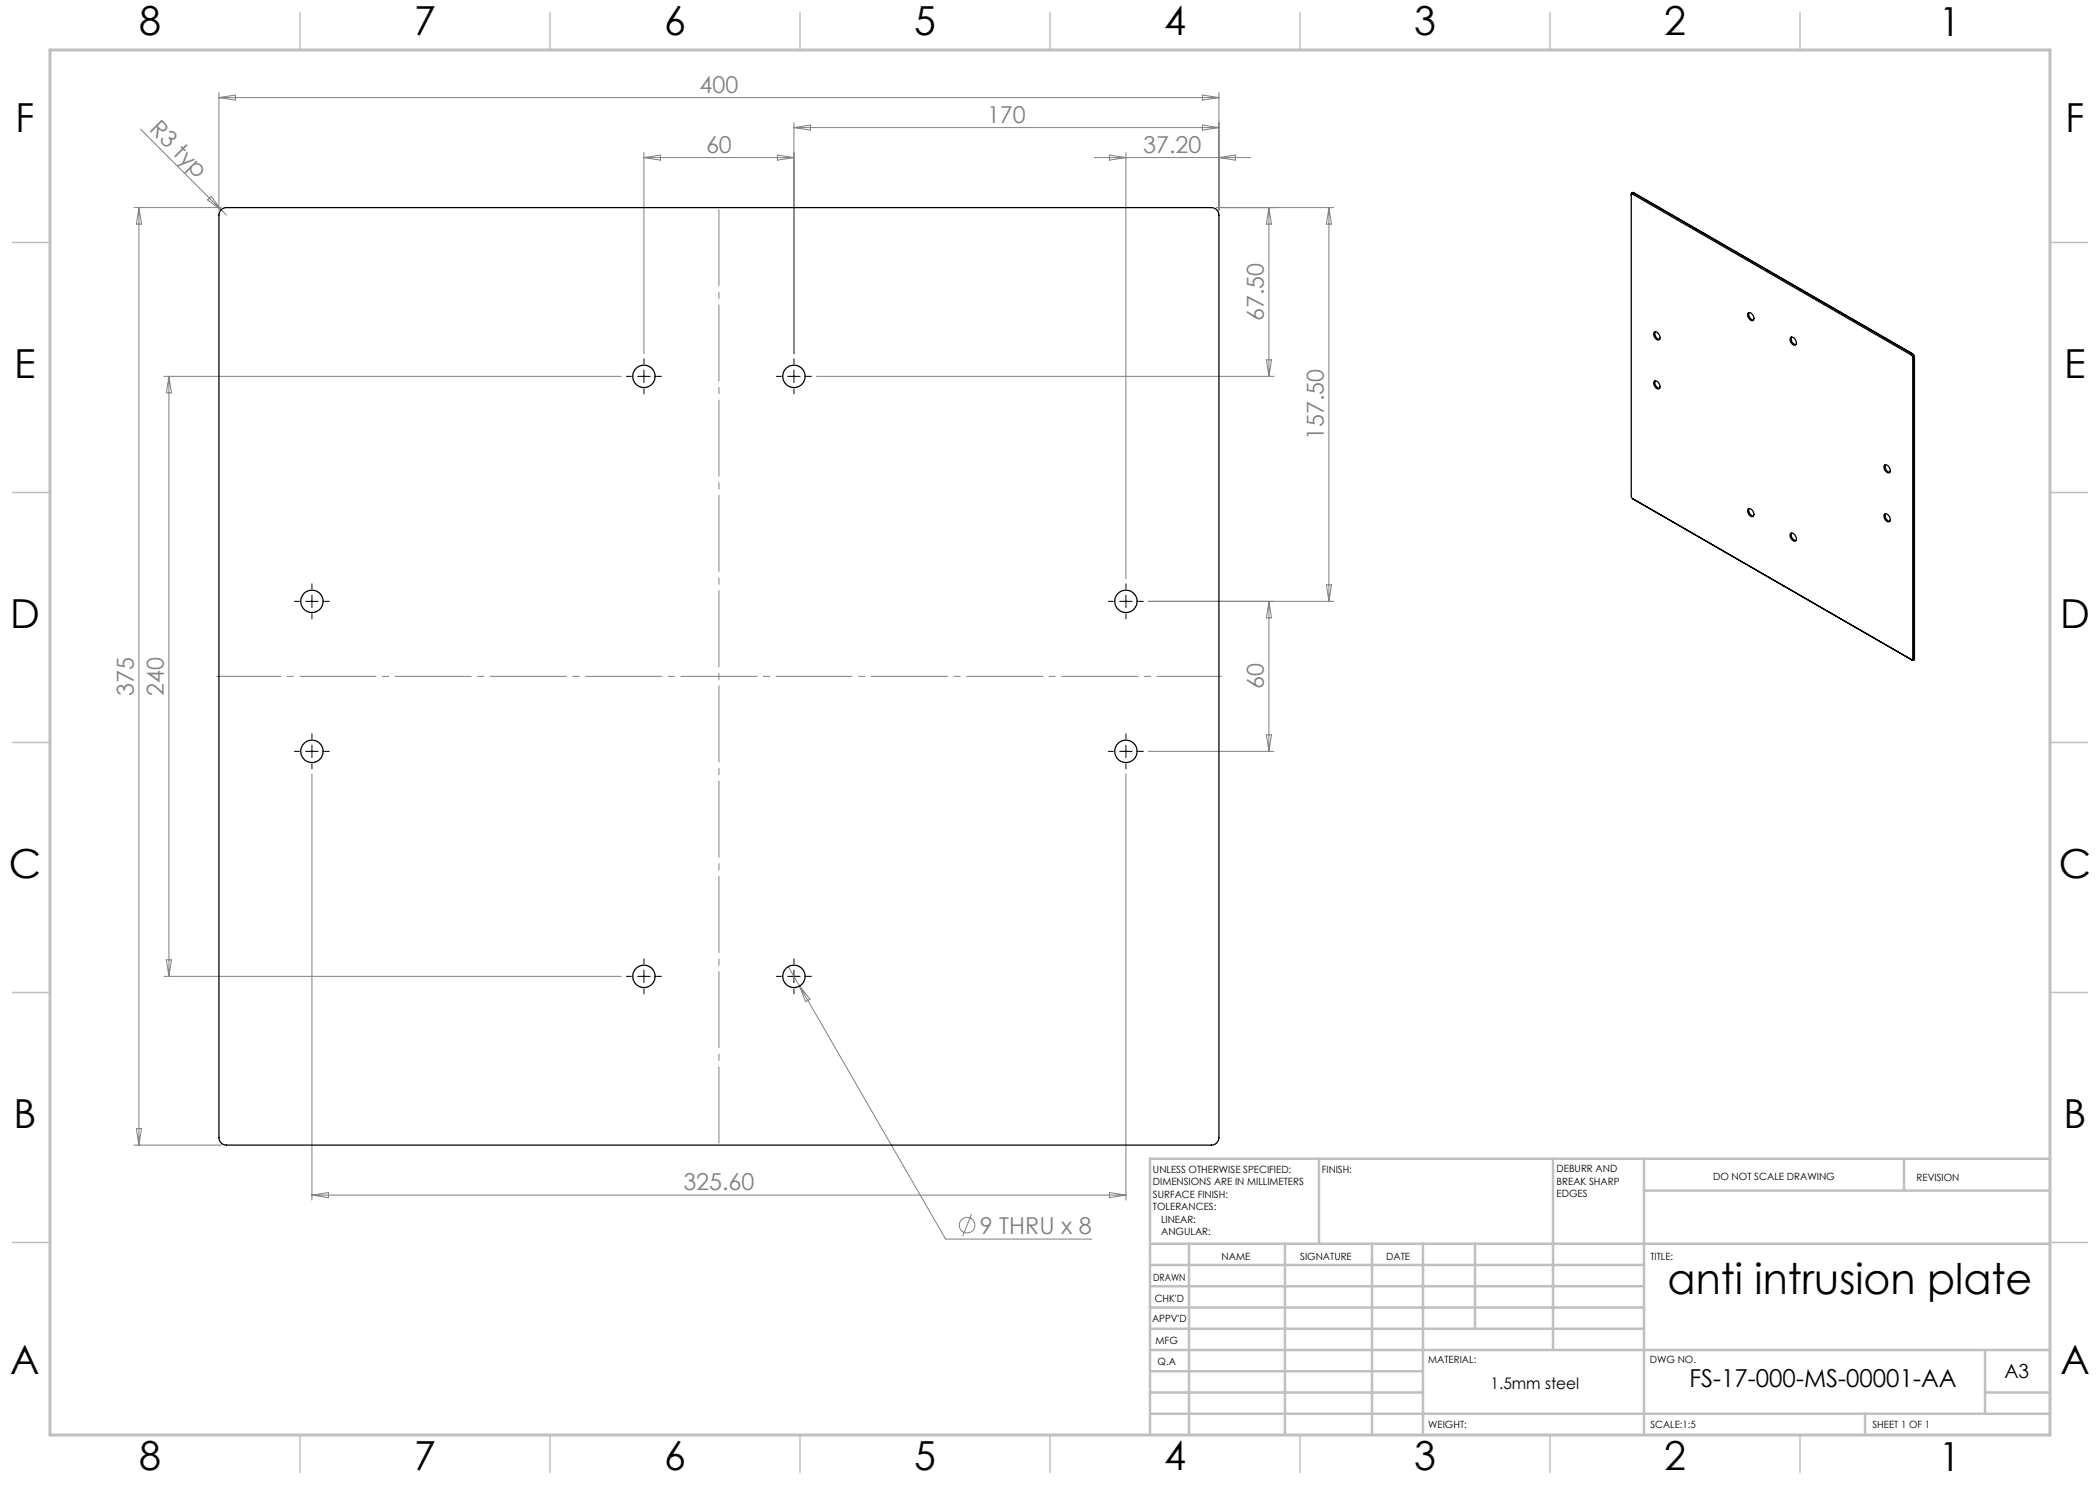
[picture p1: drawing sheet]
<svg xmlns="http://www.w3.org/2000/svg" width="420mm" height="297mm" viewBox="0 0 420 297" stroke-linecap="round" stroke-linejoin="round" font-family="sans-serif">
<g fill="none" stroke="#808080" stroke-width=".2">
<path d="M43.8 18.5v23.5M43.8 19.5h200M43.8 19.5l3.3-.5v1zM240.5 19l3.3 .5-3.3 .5zM243.8 18.5v23.5M28.1 25.8l16.1 16.2M41.5 40l.7-.7 2 2.7zM128.8 30.5v40.3M128.8 31.5h30M128.8 31.5l3.3-.5v1zM155.5 31l3.3 .5-3.3 .5zM158.8 24.5v46.3"/>
<path d="M158.8 25.5h85M158.8 25.5l3.3-.5v1zM218.8 31.5h31.3M221.9 31l3.3 .5-3.3 .5zM225.2 30.5v85.3M240.5 25l3.3 .5-3.3 .5zM243.8 31.5l3.3-.5v1zM26.8 41.5h17.5M27.8 41.5l.5 3.3h-1zM27.8 41.5v187.5M44.2 42l1.1 1M243.3 41.5h23.5"/>
<path d="M253.8 41.5v33.8M253.8 41.5l.5 3.3h-1zM265.8 41.5l.5 3.3h-1zM265.8 41.5v78.8M32.8 75.3h91.5M33.8 75.3v120M33.8 75.3l.5 3.3h-1zM163.3 75.3h91.5M253.3 72h1l-.5 3.3zM265.3 117h1l-.5 3.3zM229.7 120.3h37.1M253.8 120.3v30"/>
<path d="M253.8 120.3l.5 3.3h-1zM62.4 154.8v85.2M225.2 154.8v85.2M229.7 150.3h25.1M253.3 147h1l-.5 3.3zM32.8 195.3h91.5M33.3 192h1l-.5 3.3zM157.7 193.3l31.4 54.5h29.2M159.9 197.2l2.1 2.6-.9 .5zM26.8 229h17.5M27.3 225.7h1l-.5 3.3zM62.4 239h162.8"/>
<path d="M62.4 239l3.3-.5v1zM221.9 238.5l3.3 .5-3.3 .5zM194.3 242.8l-1.8 4.5"/>
<circle cx="193.4" cy="245" r="1.56"/>
</g>
<g fill="none" stroke="#000" stroke-width=".2" stroke-dasharray="15.2 1.3 1.3 1.3">
<path d="M126.3 75.3h-1M128.8 72.8v-1M128.8 77.8v1M131.3 75.3h1M156.3 75.3h-1M158.8 72.8v-1M158.8 77.8v1M161.3 75.3h1M62.4 117.8v-1M225.2 117.8v-1M59.9 120.3h-1M62.4 122.8v1"/>
<path d="M64.9 120.3h1M222.7 120.3h-1M225.2 122.8v1M227.7 120.3h1M59.9 150.3h-1M62.4 147.8v-1M62.4 152.8v1M64.9 150.3h1M222.7 150.3h-1M225.2 147.8v-1M225.2 152.8v1M227.7 150.3h1"/>
<path d="M126.3 195.3h-1M128.8 192.8v-1M128.8 197.8v1M131.3 195.3h1M156.3 195.3h-1M158.8 192.8v-1M158.8 197.8v1M161.3 195.3h1"/>
</g>
<g fill="none" stroke="#000" stroke-width=".2">
<path d="M127.5 75.3h2.5M128.8 74v2.5M157.5 75.3h2.5M158.8 74v2.5M62.4 119v2.5M225.2 119v2.5M61.1 120.3h2.5M223.9 120.3h2.5M61.1 150.3h2.5M62.4 149v2.5M223.9 150.3h2.5M225.2 149v2.5"/>
<path d="M127.5 195.3h2.5M128.8 194v2.5M157.5 195.3h2.5M158.8 194v2.5"/>
</g>
<path d="M143.8 41v188.5" fill="none" stroke="#808080" stroke-width=".2" stroke-dasharray="15.2 1.3 1.3 1.3" stroke-dashoffset="-.9"/>
<path d="M244.3 135.3h-201" fill="none" stroke="#808080" stroke-width=".2" stroke-dasharray="15.2 1.3 1.3 1.3" stroke-dashoffset="2.4"/>
<path d="M410 231.8v55.2h-187.2" fill="none" stroke="#c0c0c0" stroke-width=".2"/>
<g fill="none" stroke="#c0c0c0" stroke-width=".5">
<path d="M263.8 231.8v17M310.6 231.8v38.2M328.8 231.8v55.2M328.8 238.1h81.2M380.8 231.8v6.3M410 231.8h-180v55.2M230 248.8h180M230 257.3h98.8M230 253h98.8M237.8 248.8v38.2M257 248.8v38.2M274.4 248.8v38.2"/>
<path d="M284.6 248.8v38.2M295 248.8v17M230 265.8h98.8M230 261.5h98.8M230 278.5h54.6M230 274.3h54.6M230 270h180M397 278.5h13M397 270v12.8M230 282.8h180M373 282.8v4.2"/>
</g>
<g fill="none" stroke="#c0c0c0" stroke-width=".3">
<path d="M60 2.5v7.5M110 2.5v7.5M160 2.5v7.5M210 2.5v7.5M260 2.5v7.5M310 2.5v7.5M360 2.5v7.5M2.5 48.5h7.5M410 48.5h7.5M2.5 98.5h7.5M410 98.5h7.5M2.5 148.5h7.5"/>
<path d="M410 148.5h7.5M2.5 198.5h7.5M410 198.5h7.5M2.5 248.5h7.5M410 248.5h7.5M60 287v7.5M110 287v7.5M160 287v7.5M210 287v7.5M260 287v7.5M310 287v7.5M360 287v7.5"/>
</g>
<path d="M10 10h400v277h-400z" fill="none" stroke="#c0c0c0" stroke-width=".6"/>
<g fill="none" stroke="#000" stroke-width=".25">
<path d="M326.3 39v-.2h.2l56 32.4v60.5v.2h-.2M326.3 38.6h.4l55.7 32.2 .3 .3 .1 .4v60.2a.26 .26 0 0 1-.1 .3 .26 .26 0 0 1-.3 0l-56.1-32.5zM326.4 38.6l.3-.1 55.8 32.2 .3 .3 .1 .4v60.3l-.2 .3M44.2 42l.5-.4 .6-.1h197a1.5 1.5 0 0 1 1.5 1.5v184.5a1.5 1.5 0 0 1-1.5 1.5h-197a1.5 1.5 0 0 1-1.5-1.5v-184.5l.1-.6zM330.8 66.5a.92 .92 0 0 1 1.2 1l-.1 .4a.92 .92 0 0 1-1.2-1.1zM330.8 76.3a.99 .99 0 0 1 1 .3 .99 .99 0 0 1 .1 1.1 .99 .99 0 0 1-1-.4 .99 .99 0 0 1-.1-1zM331 66.4a1.16 1.16 0 0 0 .9 1.5M331 76.2a1.16 1.16 0 0 0 .9 1.5M349.6 62.6a.99 .99 0 0 1 1 .4 .99 .99 0 0 1 .1 1 .92 .92 0 0 1-1.2-1zM349.8 62.5a1.16 1.16 0 0 0 .9 1.5M358.1 67.5a.99 .99 0 0 1 1 .4 .99 .99 0 0 1 .1 1 .99 .99 0 0 1-1-.3 .99 .99 0 0 1-.1-1.1zM358.3 67.4a1.16 1.16 0 0 0 .9 1.5"/>
<path d="M326.5 99.7l.2 .1M376.9 93.1a.99 .99 0 0 1 1 .3 .99 .99 0 0 1 .1 1.1 .99 .99 0 0 1-1-.4 .99 .99 0 0 1-.1-1zM377.1 92.9a1.16 1.16 0 0 0 .9 1.6M349.6 101.8a.99 .99 0 0 1 1 .4 .99 .99 0 0 1 .1 1 .92 .92 0 0 1-1.2-1zM349.8 101.7a1.16 1.16 0 0 0 .9 1.5M358.1 106.7a.99 .99 0 0 1 1 .4 .99 .99 0 0 1 .1 1 .99 .99 0 0 1-1-.3 .99 .99 0 0 1-.1-1.1zM358.3 106.6a1.16 1.16 0 0 0 .9 1.5M376.9 102.9a.99 .99 0 0 1 1 .3 .99 .99 0 0 1 .1 1.1 .99 .99 0 0 1-1-.4 .99 .99 0 0 1-.1-1zM377.1 102.7a1.16 1.16 0 0 0 .9 1.6"/>
<circle cx="128.8" cy="75.3" r="2.25"/>
<circle cx="158.8" cy="75.3" r="2.25"/>
<circle cx="62.4" cy="120.3" r="2.25"/>
<circle cx="225.2" cy="120.3" r="2.25"/>
<circle cx="62.4" cy="150.3" r="2.25"/>
<circle cx="225.2" cy="150.3" r="2.25"/>
<circle cx="128.8" cy="195.3" r="2.25"/>
<circle cx="158.8" cy="195.3" r="2.25"/>
</g>
<text font-size="8.5" x="333.5" y="258.8">anti intrusion plate</text>
<g font-size="8">
<text x="27.8" y="7">8</text>
<text x="82.8" y="7.1">7</text>
<text x="132.8" y="7.1">6</text>
<text x="182.8" y="7.1">5</text>
<text x="232.8" y="7.1">4</text>
<text x="282.8" y="7.1">3</text>
<text x="332.8" y="7.1">2</text>
<text x="387.8" y="7.1">1</text>
<text x="3.1" y="26.3">F</text>
<text x="413.1" y="26.3">F</text>
<text x="2.9" y="75.6">E</text>
<text x="412.9" y="75.6">E</text>
<text x="2" y="125.6">D</text>
<text x="412" y="125.6">D</text>
<text x="1.8" y="175.6">C</text>
<text x="411.8" y="175.6">C</text>
<text x="2.7" y="225.6">B</text>
<text x="412.7" y="225.6">B</text>
<text x="2.1" y="274.8">A</text>
<text x="412.1" y="274.8">A</text>
<text x="27.8" y="294">8</text>
<text x="82.8" y="294.1">7</text>
<text x="132.8" y="294.1">6</text>
<text x="182.8" y="294.1">5</text>
<text x="232.8" y="294.1">4</text>
<text x="282.8" y="294.1">3</text>
<text x="332.8" y="294.1">2</text>
<text x="387.8" y="294.1">1</text>
</g>
<text font-size="4.9" x="337.9" y="277.3">FS-17-000-MS-00001-AA</text>
<g font-size="4.7" fill="#808080">
<text x="139.9" y="18.5">400</text>
<text x="29.7" y="26.1" transform="rotate(45 29.7 26.1)">R3 typ</text>
<text x="197.4" y="24.5">170</text>
<text x="141.2" y="30.5">60</text>
<text x="228.7" y="30.5">37.20</text>
<text x="252.8" y="64.2" transform="rotate(-90 252.8 64.2)">67.50</text>
<text x="264.8" y="88" transform="rotate(-90 264.8 88)">157.50</text>
<text x="252.8" y="137.9" transform="rotate(-90 252.8 137.9)">60</text>
<text x="26.8" y="139.1" transform="rotate(-90 26.8 139.1)">375</text>
<text x="32.8" y="139.1" transform="rotate(-90 32.8 139.1)">240</text>
<text x="136.7" y="238">325.60</text>
<text x="196" y="246.7">9 THRU x 8</text>
</g>
<text font-size="3.9" x="400.9" y="275.5">A3</text>
<text font-size="3.2" x="298.1" y="277.9">1.5mm steel</text>
<g font-size="2">
<text x="230.6" y="234.6">UNLESS OTHERWISE SPECIFIED:</text>
<text x="230.6" y="237.1">DIMENSIONS ARE IN MILLIMETERS</text>
<text x="230.6" y="239.6">SURFACE FINISH:</text>
<text x="264.4" y="234.6">FINISH:</text>
<text x="311.3" y="234.5">DEBURR AND</text>
<text x="311.3" y="237">BREAK SHARP</text>
<text x="311.3" y="239.5">EDGES</text>
<text x="342.6" y="236">DO NOT SCALE DRAWING</text>
<text x="383.3" y="236.2">REVISION</text>
<text x="230.6" y="242.1">TOLERANCES:</text>
<text x="232.2" y="244.6">LINEAR:</text>
<text x="232.2" y="247.1">ANGULAR:</text>
<text x="244.3" y="252">NAME</text>
<text x="260" y="251.9">SIGNATURE</text>
<text x="277.2" y="251.9">DATE</text>
<text x="330.1" y="251.9">TITLE:</text>
<text x="230.6" y="256.1">DRAWN</text>
<text x="230.9" y="260.3">CHK'D</text>
<text x="230.4" y="264.4">APPV'D</text>
<text x="231.1" y="268.8">MFG</text>
<text x="231.5" y="273">Q.A</text>
<text x="285.6" y="272.5">MATERIAL:</text>
<text x="330" y="272.5">DWG NO.</text>
<text x="285.6" y="285.5">WEIGHT:</text>
<text x="330.1" y="285.6">SCALE:1:5</text>
<text x="374.5" y="285.6">SHEET 1 OF 1</text>
</g>
</svg>
